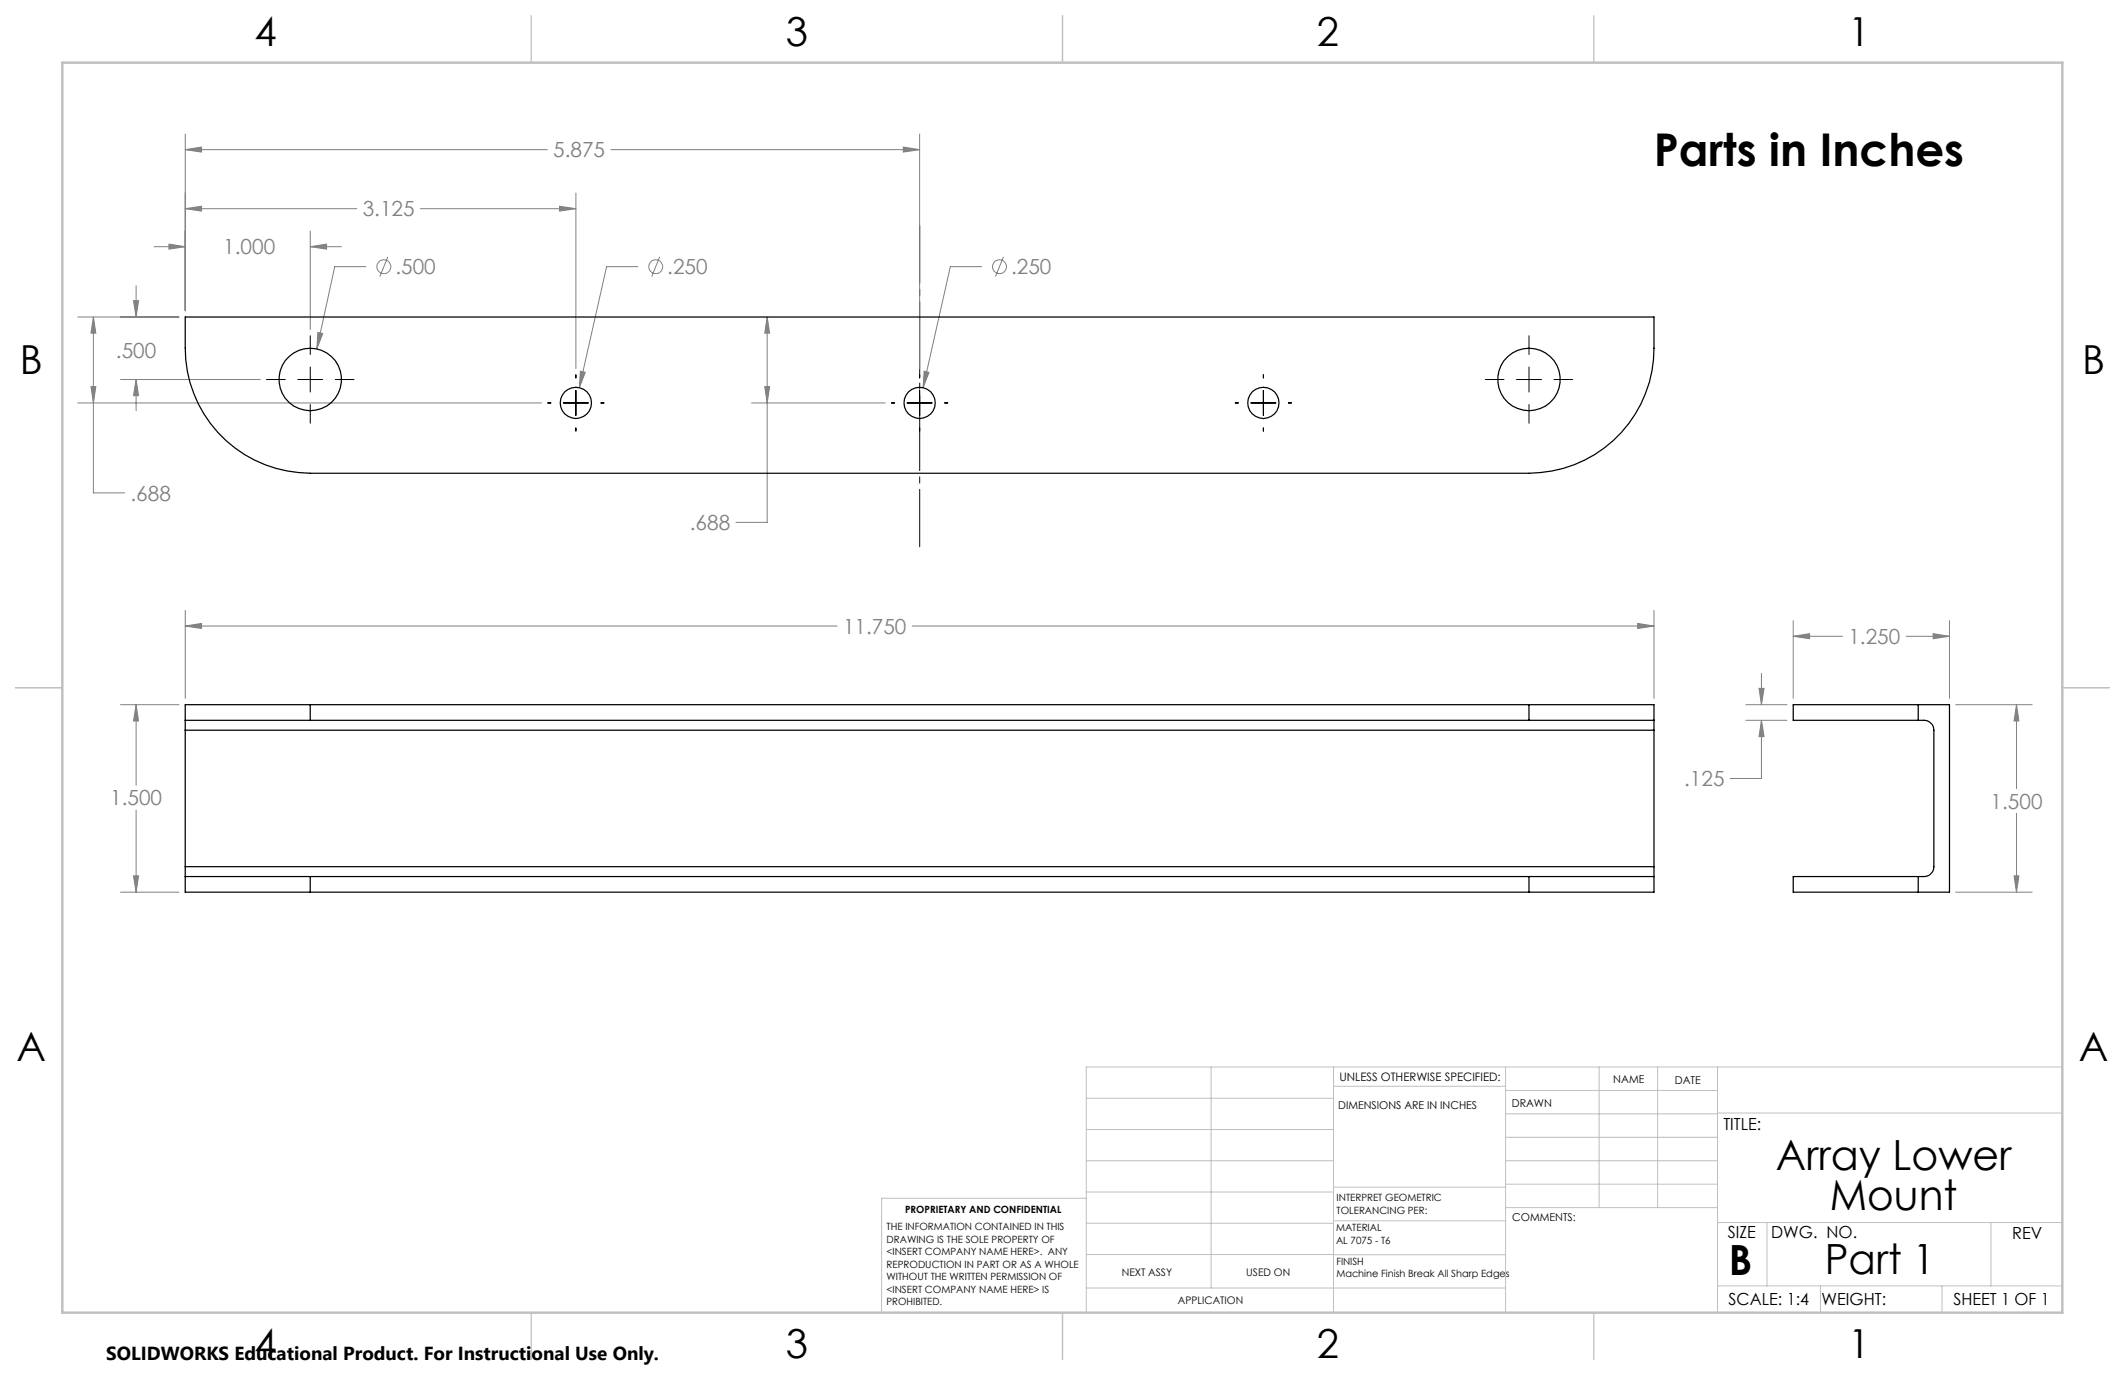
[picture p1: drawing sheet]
<svg xmlns="http://www.w3.org/2000/svg" width="432mm" height="279mm" viewBox="0 0 432 279" stroke-linecap="round" stroke-linejoin="round" font-family="sans-serif">
<g fill="none" stroke="#808080" stroke-width=".2">
<path d="M37.6 30.4l3.4-.5v1zM37.6 27.2v35.9M37.6 30.4h73.6M117 39.2v35.7M124.1 30.4h62.8M183.6 29.9l3.3 .5-3.3 .5zM186.9 27.2v47.7M27.7 58.1v6.3M31.3 50.1h6.3M34.3 49.6l3.3 .5-3.3 .5zM37.6 42.4l3.4-.5v1zM37.6 42.4h34.9"/>
<path d="M63 50.1l3.4-.5v1zM63 47v20M63 50.1h6.4M74.4 54.2h-6.4l-3.6 16.7M78.8 52.2l-1.6 4M85.4 42.4h31.6M113.7 41.9l3.3 .5-3.3 .5zM129.6 54.2h-6.3l-5.6 24.6M134.1 52.2l-1.7 4M199.5 54.2h-6.4l-5.5 24.6M203.9 52.2l-1.6 4M15.8 64.4h20.6"/>
<path d="M18.5 78.6h1l-.5 3.3zM19 64.4l.5 3.3h-1zM19 64.4v35.8h6.3M24.5 77.1h28.4M27.1 61.1h1.1l-.5 3.3zM27.7 77.1l.5 3.3h-1.1zM27.7 77.1v6.4M64.6 67.6l1 .2-1.2 3.1zM117.9 75.4l1 .3-1.2 3.1zM155.4 78.6h1l-.5 3.3zM155.9 64.4l.5 3.3h-1zM155.9 64.4v41.8h-6.4"/>
<path d="M187.8 75.4l1 .3-1.2 3.1zM15.8 81.9h94.2M152.7 81.9h27.2M37.6 127.2l3.4-.5v1zM37.6 124v17.9M37.6 127.2h132.5M185.3 127.2h150.8M332.8 126.7l3.3 .5-3.3 .5zM336.1 124v17.9M357.4 139.9h1.1l-.6 3.3zM357.9 136.8v6.4M364.4 129.3l3.3-.5v1z"/>
<path d="M364.4 126.1v15.8M364.4 129.3h10M387.3 129.3h8.8M392.8 128.8l3.3 .5-3.3 .5zM396.1 126.1v15.8M24.5 143.2h11.9M27.7 143.2l.5 3.3h-1.1zM27.7 143.2v16.4M354.8 143.2h8.3M354.8 146.4h8.3M357.9 146.4l.6 3.3h-1.1zM357.9 146.4v11.8h-6.3"/>
<path d="M397.4 143.2h15.5M409.8 143.2l.4 3.3h-.9zM409.8 143.2v17M27.1 178h1.1l-.5 3.3zM27.7 164.6v16.7M409.3 178h.9l-.4 3.3zM409.8 165.3v16M24.5 181.3h11.9M397.4 181.3h15.5"/>
<circle cx="78" cy="54.2" r="1.41"/>
<circle cx="133.2" cy="54.2" r="1.41"/>
<circle cx="203.1" cy="54.2" r="1.41"/>
</g>
<path d="M186.9 111.1v-65.2" fill="none" stroke="#000" stroke-width=".2" stroke-dasharray="15.2 1.3 1.3 1.3" stroke-dashoffset="3.6"/>
<g fill="none" stroke="#000" stroke-width=".2">
<path d="M54.2 77.1h3.8M60.5 77.1h5.1M63 68.2v3.8M63 74.6v5.1M68.1 77.1h3.8M117 76.2v.6M117 79.3v5.1M186.9 76.2v.6M186.9 79.3v5.1M256.7 76.2v.6M256.7 79.3v5.1M301.8 77.1h3.8"/>
<path d="M308.2 77.1h5M310.7 68.2v3.8M310.7 74.6v5.1M315.8 77.1h3.8M63 82.2v3.8M111.3 81.9h.6M114.5 81.9h5.1M117 87v.6M122.1 81.9h.6M181.2 81.9h.6M184.3 81.9h5.1M186.9 87v.6"/>
<path d="M191.9 81.9h.7M251 81.9h.6M254.2 81.9h5.1M256.7 87v.6M261.8 81.9h.6M310.7 82.2v3.8"/>
</g>
<g fill="none" stroke="#c0c0c0" stroke-width=".2">
<path d="M246.1 216.8v44.9M271 216.8v49.9M305.9 216.8v49.9M324.9 216.8v28.6M336.8 216.8v28.6M349 216.8v49.9M419.1 216.8h-198.4v49.9M220.7 235.9h50.3M220.7 229.5h50.3M220.7 223.2h50.3M271 220.7h34.9M305.9 231.1h43.1"/>
<path d="M305.9 226.3h43.1M305.9 221.6h43.1M305.9 235.9h43.1M349 226.2h70.1M220.7 248.6h50.3M220.7 242.2h50.3M220.7 254.9h50.3M220.7 243.5h-41.6v23.2M271 255h34.9M271 248.1h35M271 241.2h35M305.9 240.6h43.1"/>
<path d="M306 245.4h43M349 248.4h70.1M359.1 248.4v12.9M404.6 248.4v12.9M220.7 261.7h85.2M349 261.3h70.1M369.9 261.3v5.4M394.6 261.3v5.4"/>
</g>
<path d="M108 3.2v9.5M215.9 3.2v9.5M323.8 3.2v9.5M3.1 139.7h9.6M419.1 139.7h9.5M108 266.7v9.6M215.9 266.7v9.6M323.8 266.7v9.6" fill="none" stroke="#c0c0c0" stroke-width=".25"/>
<path d="M12.7 12.7h406.4v254h-406.4z" fill="none" stroke="#c0c0c0" stroke-width=".5"/>
<path d="M332.8 126.7l3.3 .5-3.3 .5zM37.6 127.2l3.4-.5v1zM27.7 143.2l.5 3.3h-1.1zM27.1 178h1.1l-.5 3.3zM64.6 67.6l-.2 3.3 1.2-3.1zM117.9 75.4l-.2 3.4 1.2-3.1zM187.8 75.4l-.2 3.4 1.2-3.1zM63 50.1l3.4-.5v1zM34.3 49.6l3.3 .5-3.3 .5zM27.7 77.1l.5 3.3h-1.1zM27.1 61.1h1.1l-.5 3.3zM37.6 42.4l3.4-.5v1zM113.7 41.9l3.3 .5-3.3 .5zM183.6 29.9l3.3 .5-3.3 .5zM37.6 30.4l3.4-.5v1zM18.5 78.6h1l-.5 3.3zM19 64.4l.5 3.3h-1zM155.4 78.6h1l-.5 3.3zM155.9 64.4l.5 3.3h-1zM364.4 129.3l3.3-.5v1zM392.8 128.8l3.3 .5-3.3 .5zM409.3 178h.9l-.4 3.3zM409.8 143.2l.4 3.3h-.9zM357.4 139.9h1.1l-.6 3.3zM357.9 146.4l.6 3.3h-1.1z" fill="#808080"/>
<g fill="none" stroke="#000" stroke-width=".25">
<path d="M37.6 64.4h298.5v6.4a25.4 25.4 0 0 1-25.4 25.4h-247.7a25.4 25.4 0 0 1-25.4-25.4zM37.6 146.4h25.4M37.6 146.4v2M37.6 148.4v27.7M37.6 148.4h298.5M63 143.2h-25.4v3.2M63 143.2v3.2M63 146.4h247.7M63 143.2h247.7M310.7 146.4h25.4M310.7 143.2h25.4v3.2M310.7 143.2v3.2"/>
<path d="M336.1 146.4v2M336.1 148.4v27.7M389.8 143.2h-25.4v3.2h25.4M389.8 146.4a2.62 2.62 0 0 1 2.8 .8l.4 1.2v27.7a2.05 2.05 0 0 1-2.1 2h-1.1M389.8 143.2h6.3v38.1h-6.3M389.8 143.2v3.2M37.6 178.1v3.2h25.4M37.6 178.1h25.4M37.6 176.1v2M37.6 176.1h298.5M63 178.1v3.2M63 178.1h247.7"/>
<path d="M310.7 178.1h25.4M310.7 178.1v3.2M336.1 178.1v3.2h-25.4M336.1 176.1v2M389.8 178.1h-25.4v3.2h25.4M389.8 178.1v3.2M63 181.3h247.7"/>
<circle cx="63" cy="77.1" r="6.3"/>
<circle cx="310.7" cy="77.1" r="6.3"/>
<circle cx="117" cy="81.9" r="3.2"/>
<circle cx="186.9" cy="81.9" r="3.2"/>
<circle cx="256.7" cy="81.9" r="3.2"/>
</g>
<text font-size="9.2" x="336" y="33.8">Parts in Inches</text>
<g font-size="8.5">
<text x="360.8" y="237.7">Array Lower</text>
<text x="371.8" y="245.8">Mount</text>
<text x="351.3" y="259">B</text>
<text x="370.8" y="258.9">Part 1</text>
</g>
<g font-size="8.1">
<text x="51.7" y="9.3">4</text>
<text x="159.7" y="9.3">3</text>
<text x="267.6" y="9.3">2</text>
<text x="375.6" y="9.3">1</text>
<text x="4" y="76">B</text>
<text x="423.1" y="76">B</text>
<text x="3.3" y="215.7">A</text>
<text x="422.4" y="215.7">A</text>
<text x="51.7" y="276">4</text>
<text x="159.7" y="276">3</text>
<text x="267.6" y="276">2</text>
<text x="375.6" y="276">1</text>
</g>
<g font-size="4.2" fill="#808080">
<text x="112.4" y="32">5.875</text>
<text x="73.7" y="44">3.125</text>
<text x="45.4" y="51.7">1.000</text>
<text x="80.3" y="55.7">.500</text>
<text x="135.6" y="55.7">.250</text>
<text x="205.4" y="55.7">.250</text>
<text x="23.6" y="72.7">.500</text>
<text x="26.5" y="101.7">.688</text>
<text x="140.2" y="107.7">.688</text>
<text x="171.3" y="128.8">11.750</text>
<text x="375.6" y="130.9">1.250</text>
<text x="342.2" y="159.8">.125</text>
<text x="22.4" y="163.7">1.500</text>
<text x="404.5" y="164.3">1.500</text>
</g>
<text font-size="3.8" x="21.6" y="276.3">SOLIDWORKS Educational Product. For Instructional Use Only.</text>
<g font-size="3.4">
<text x="350.2" y="229.5">TITLE:</text>
<text x="351.1" y="251.6">SIZE</text>
<text x="359.9" y="251.6">DWG. NO.</text>
<text x="408.9" y="251.7">REV</text>
<text x="351.2" y="265.2">SCALE: 1:4</text>
<text x="370.1" y="265.3">WEIGHT:</text>
<text x="396.9" y="265.2">SHEET 1 OF 1</text>
</g>
<text font-size="2.4" x="272.2" y="219.7">UNLESS OTHERWISE SPECIFIED:</text>
<g font-size="2.2">
<text x="327.8" y="220.1">NAME</text>
<text x="340.3" y="220.2">DATE</text>
<text x="271.9" y="225.3">DIMENSIONS ARE IN INCHES</text>
<text x="307.2" y="224.9">DRAWN</text>
<text x="307.3" y="248.1">COMMENTS:</text>
</g>
<g font-size="2.1">
<text x="227.9" y="259.2">NEXT ASSY</text>
<text x="253.3" y="259.2">USED ON</text>
<text x="239.3" y="265">APPLICATION</text>
</g>
<g font-size="2">
<text x="271.6" y="244.1">INTERPRET GEOMETRIC</text>
<text x="180.2" y="250">THE INFORMATION CONTAINED IN THIS</text>
<text x="183.9" y="246.4">PROPRIETARY AND CONFIDENTIAL</text>
<text x="271.5" y="250.2">MATERIAL</text>
<text x="271.6" y="246.6">TOLERANCING PER:</text>
<text x="180.2" y="252.5">DRAWING IS THE SOLE PROPERTY OF</text>
<text x="180.2" y="255.1">&lt;INSERT COMPANY NAME HERE&gt;. ANY</text>
<text x="180.2" y="257.6">REPRODUCTION IN PART OR AS A WHOLE</text>
<text x="271.5" y="252.7">AL 7075 - T6</text>
<text x="271.5" y="257">FINISH</text>
<text x="180.2" y="260.1">WITHOUT THE WRITTEN PERMISSION OF</text>
<text x="180.2" y="262.6">&lt;INSERT COMPANY NAME HERE&gt; IS</text>
<text x="271.5" y="259.5">Machine Finish Break All Sharp Edges</text>
<text x="180.2" y="265.2">PROHIBITED.</text>
</g>
</svg>
